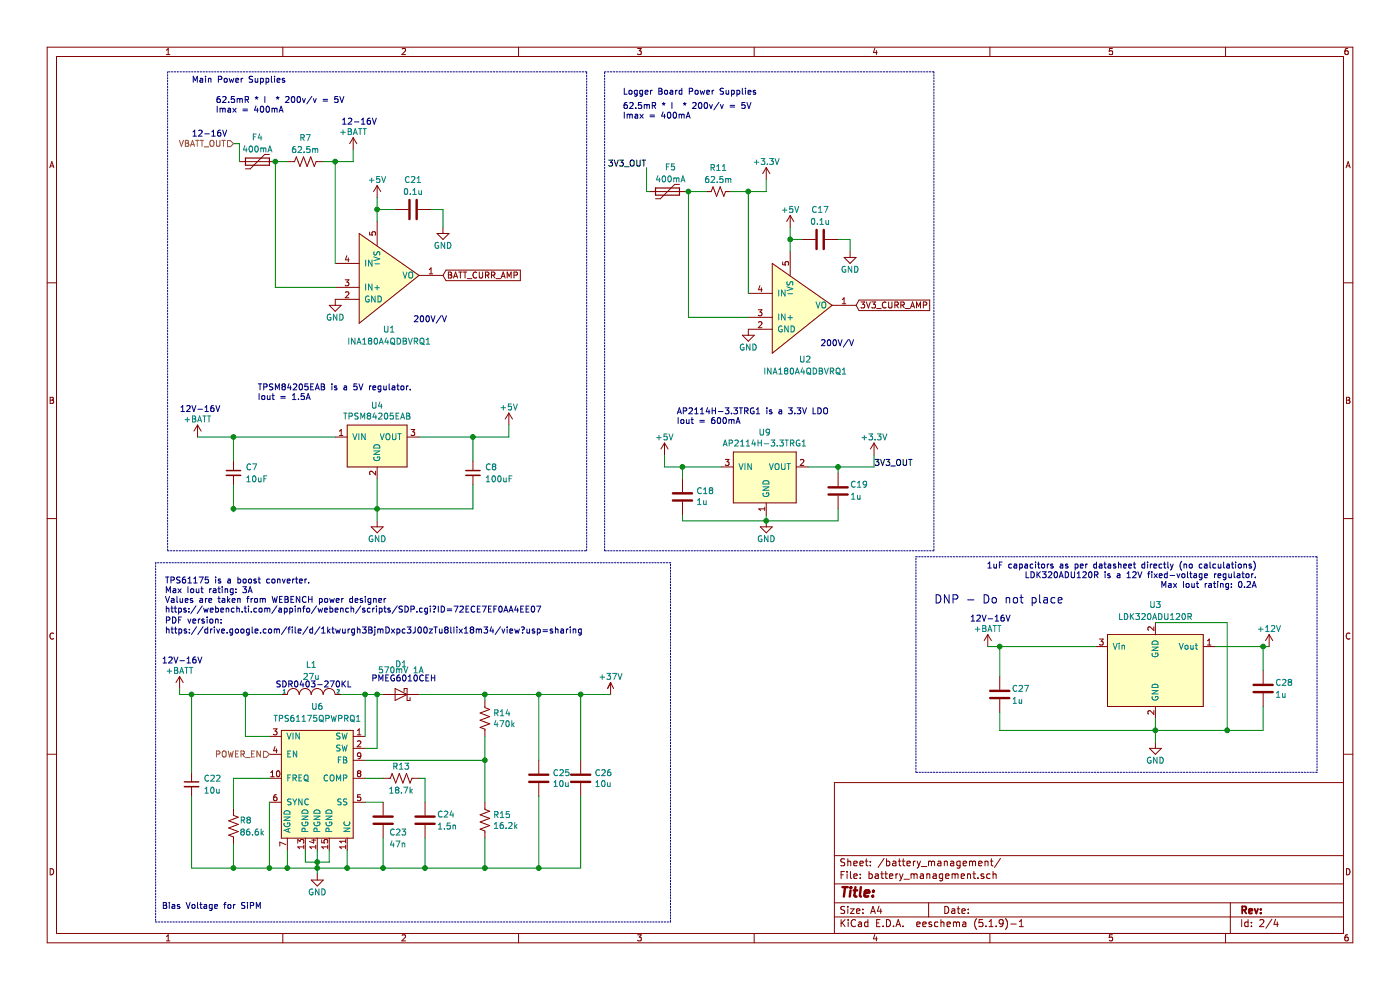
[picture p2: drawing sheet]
EESchema Schematic File Version 4
EELAYER 30 0
EELAYER END
$Descr A4 11693 8268
encoding utf-8
Sheet 2 4
Title ""
Date ""
Rev ""
Comp ""
Comment1 ""
Comment2 ""
Comment3 ""
Comment4 ""
$EndDescr
Text Notes 5200 800  0    50   ~ 0
Logger Board Power Supplies
Wire Notes Line
	7650 4650 11000 4650
Text Notes 5200 1000 0    50   ~ 0
62.5mR * I  * 200v/v = 5V\nImax = 400mA
Text Notes 6850 2900 0    50   ~ 0
200V/V
$Comp
L power:GND #PWR036
U 1 1
P 6400 4350
F 0 "#PWR036" H 6400 4100 50  0001 C CNN
F 1 "GND" H 6400 4200 50  0000 C CNN
F 2 "" H 6400 4350 50  0001 C CNN
F 3 "" H 6400 4350 50  0001 C CNN
	1    6400 4350
	1    0    0    -1  
$EndComp
$Comp
L Device:C C19
U 1 1
P 7000 4100
F 0 "C19" H 6900 4050 50  0000 R CNN
F 1 "1u" H 6900 4150 50  0000 R CNN
F 2 "Capacitor_SMD:C_0805_2012Metric_Pad1.15x1.40mm_HandSolder" H 7038 3950 50  0001 C CNN
F 3 "~" H 7000 4100 50  0001 C CNN
	1    7000 4100
	-1   0    0    1   
$EndComp
$Comp
L Device:C C18
U 1 1
P 5700 4150
F 0 "C18" H 5585 4104 50  0000 R CNN
F 1 "1u" H 5585 4195 50  0000 R CNN
F 2 "Capacitor_SMD:C_0805_2012Metric_Pad1.15x1.40mm_HandSolder" H 5738 4000 50  0001 C CNN
F 3 "~" H 5700 4150 50  0001 C CNN
	1    5700 4150
	-1   0    0    1   
$EndComp
$Comp
L power:GND #PWR031
U 1 1
P 7100 2100
F 0 "#PWR031" H 7100 1850 50  0001 C CNN
F 1 "GND" H 7100 1950 50  0000 C CNN
F 2 "" H 7100 2100 50  0001 C CNN
F 3 "" H 7100 2100 50  0001 C CNN
	1    7100 2100
	1    0    0    -1  
$EndComp
$Comp
L Device:C C17
U 1 1
P 6850 2000
F 0 "C17" V 6600 2000 50  0000 C CNN
F 1 "0.1u" V 6700 2000 50  0000 C CNN
F 2 "Capacitor_SMD:C_0805_2012Metric_Pad1.15x1.40mm_HandSolder" H 6888 1850 50  0001 C CNN
F 3 "~" H 6850 2000 50  0001 C CNN
	1    6850 2000
	0    1    1    0   
$EndComp
Text GLabel 7150 2550 2    50   Input ~ 0
3V3_CURR_AMP
$Comp
L power:GND #PWR027
U 1 1
P 6250 2750
F 0 "#PWR027" H 6250 2500 50  0001 C CNN
F 1 "GND" H 6250 2600 50  0000 C CNN
F 2 "" H 6250 2750 50  0001 C CNN
F 3 "" H 6250 2750 50  0001 C CNN
	1    6250 2750
	1    0    0    -1  
$EndComp
$Comp
L payload2020_custom:+37V #PWR?01
U 1 1
P 5100 5750
F 0 "#PWR?01" H 5100 5750 50  0001 C CNN
F 1 "+37V" H 5100 5850 50  0000 C CNN
F 2 "" H 5100 5750 50  0001 C CNN
F 3 "" H 5100 5750 50  0001 C CNN
	1    5100 5750
	1    0    0    -1  
$EndComp
$Comp
L payload2020_custom:TPS61175QPWPRQ1 U6
U 1 1
P 2650 6450
F 0 "U6" H 2650 7000 50  0000 C CNN
F 1 "TPS61175QPWPRQ1" H 2650 6900 50  0000 C CNN
F 2 "" H 2650 6450 50  0001 C CNN
F 3 "https://www.ti.com/lit/ds/symlink/tps61175.pdf?ts=1620964494413&ref_url=https%253A%252F%252Fwww.ti.com%252Fproduct%252FTPS61175" H 2650 6450 50  0001 C CNN
	1    2650 6450
	1    0    0    -1  
$EndComp
Text Notes 2300 5750 0    50   ~ 0
SDR0403-270KL\n
$Comp
L pspice:INDUCTOR L1
U 1 1
P 2600 5800
F 0 "L1" H 2600 6050 50  0000 C CNN
F 1 "27u" H 2600 5950 50  0000 C CNN
F 2 "" H 2600 5800 50  0001 C CNN
F 3 "~" H 2600 5800 50  0001 C CNN
	1    2600 5800
	1    0    0    -1  
$EndComp
Text Notes 3100 5700 0    50   ~ 0
PMEG6010CEH
$Comp
L Diode:PMEG6010CEH D1
U 1 1
P 3350 5800
F 0 "D1" H 3350 5550 50  0000 C CNN
F 1 "570mV 1A" H 3350 5600 50  0000 C CNN
F 2 "Diode_SMD:D_SOD-123F" H 3350 5625 50  0001 C CNN
F 3 "https://assets.nexperia.com/documents/data-sheet/PMEG6010CEH_PMEG6010CEJ.pdf" H 3350 5800 50  0001 C CNN
	1    3350 5800
	-1   0    0    1   
$EndComp
Wire Wire Line
	1950 4050 1950 4250
Connection ~ 1950 3650
Wire Wire Line
	1950 3650 1950 3850
Wire Wire Line
	1650 3650 1950 3650
Text Notes 10500 5000 2    50   ~ 0
1uF capacitors as per datasheet directly (no calculations)\nLDK320ADU120R is a 12V fixed-voltage regulator.\nMax Iout rating: 0.2A\n\n
Text Notes 8100 5200 0    50   ~ 0
12V-16V
Text Notes 1375 5300 0    51   ~ 0
PDF version:\nhttps://drive.google.com/file/d/1ktwurgh3BjmDxpc3J00zTu8lIix18m34/view?usp=sharing
$Comp
L Device:C C26
U 1 1
P 4850 6500
F 0 "C26" H 4965 6546 50  0000 L CNN
F 1 "10u" H 4965 6455 50  0000 L CNN
F 2 "" H 4888 6350 50  0001 C CNN
F 3 "~" H 4850 6500 50  0001 C CNN
	1    4850 6500
	1    0    0    -1  
$EndComp
$Comp
L Device:R_US R15
U 1 1
P 4050 6850
F 0 "R15" H 4118 6896 50  0000 L CNN
F 1 "16.2k" H 4118 6805 50  0000 L CNN
F 2 "" V 4090 6840 50  0001 C CNN
F 3 "~" H 4050 6850 50  0001 C CNN
	1    4050 6850
	1    0    0    -1  
$EndComp
$Comp
L Device:R_US R8
U 1 1
P 1950 6900
F 0 "R8" H 2000 6950 50  0000 L CNN
F 1 "86.6k" H 2000 6850 50  0000 L CNN
F 2 "" V 1990 6890 50  0001 C CNN
F 3 "~" H 1950 6900 50  0001 C CNN
	1    1950 6900
	1    0    0    -1  
$EndComp
$Comp
L Device:C C23
U 1 1
P 3200 6850
F 0 "C23" H 3250 6750 50  0000 L CNN
F 1 "47n" H 3250 6650 50  0000 L CNN
F 2 "" H 3238 6700 50  0001 C CNN
F 3 "~" H 3200 6850 50  0001 C CNN
	1    3200 6850
	1    0    0    -1  
$EndComp
$Comp
L Device:C C24
U 1 1
P 3550 6850
F 0 "C24" H 3650 6900 50  0000 L CNN
F 1 "1.5n" H 3650 6800 50  0000 L CNN
F 2 "" H 3588 6700 50  0001 C CNN
F 3 "~" H 3550 6850 50  0001 C CNN
	1    3550 6850
	1    0    0    -1  
$EndComp
$Comp
L Device:R_US R13
U 1 1
P 3350 6500
F 0 "R13" V 3250 6500 50  0000 C CNN
F 1 "18.7k" V 3450 6500 50  0000 C CNN
F 2 "" V 3390 6490 50  0001 C CNN
F 3 "~" H 3350 6500 50  0001 C CNN
	1    3350 6500
	0    1    1    0   
$EndComp
$Comp
L Device:R_US R14
U 1 1
P 4050 6000
F 0 "R14" H 4118 6046 50  0000 L CNN
F 1 "470k" H 4118 5955 50  0000 L CNN
F 2 "" V 4090 5990 50  0001 C CNN
F 3 "~" H 4050 6000 50  0001 C CNN
	1    4050 6000
	1    0    0    -1  
$EndComp
Text Notes 7800 5050 0    69   ~ 0
DNP - Do not place
Text Notes 1375 5125 0    50   ~ 0
TPS61175 is a boost converter.\nMax Iout rating: 3A\nValues are taken from WEBENCH power designer\nhttps://webench.ti.com/appinfo/webench/scripts/SDP.cgi?ID=72ECE7EF0AA4EE07
$Comp
L Device:C C28
U 1 1
P 10550 5750
F 0 "C28" H 10650 5800 50  0000 L CNN
F 1 "1u" H 10650 5700 50  0000 L CNN
F 2 "" H 10588 5600 50  0001 C CNN
F 3 "~" H 10550 5750 50  0001 C CNN
	1    10550 5750
	1    0    0    -1  
$EndComp
$Comp
L power:GND #PWR033
U 1 1
P 9650 6200
F 0 "#PWR033" H 9650 5950 50  0001 C CNN
F 1 "GND" H 9650 6050 50  0000 C CNN
F 2 "" H 9650 6200 50  0001 C CNN
F 3 "" H 9650 6200 50  0001 C CNN
	1    9650 6200
	1    0    0    -1  
$EndComp
$Comp
L Device:C C27
U 1 1
P 8350 5800
F 0 "C27" H 8450 5850 50  0000 L CNN
F 1 "1u" H 8450 5750 50  0000 L CNN
F 2 "" H 8388 5650 50  0001 C CNN
F 3 "~" H 8350 5800 50  0001 C CNN
	1    8350 5800
	1    0    0    -1  
$EndComp
$Comp
L Device:C_Small C7
U 1 1
P 1950 3950
F 0 "C7" H 2050 4000 50  0000 L CNN
F 1 "10uF" H 2050 3900 50  0000 L CNN
F 2 "" H 1950 3950 50  0001 C CNN
F 3 "~" H 1950 3950 50  0001 C CNN
	1    1950 3950
	1    0    0    -1  
$EndComp
Text Notes 5650 3550 0    50   ~ 0
AP2114H-3.3TRG1 is a 3.3V LDO\nIout = 600mA
$Comp
L power:+BATT #PWR024
U 1 1
P 1650 3650
F 0 "#PWR024" H 1650 3500 50  0001 C CNN
F 1 "+BATT" H 1650 3800 50  0000 C CNN
F 2 "" H 1650 3650 50  0001 C CNN
F 3 "" H 1650 3650 50  0001 C CNN
	1    1650 3650
	1    0    0    -1  
$EndComp
$Comp
L power:+BATT #PWR025
U 1 1
P 8250 5400
F 0 "#PWR025" H 8250 5250 50  0001 C CNN
F 1 "+BATT" H 8250 5550 50  0000 C CNN
F 2 "" H 8250 5400 50  0001 C CNN
F 3 "" H 8250 5400 50  0001 C CNN
	1    8250 5400
	1    0    0    -1  
$EndComp
$Comp
L power:+BATT #PWR022
U 1 1
P 1500 5750
F 0 "#PWR022" H 1500 5600 50  0001 C CNN
F 1 "+BATT" H 1500 5900 50  0000 C CNN
F 2 "" H 1500 5750 50  0001 C CNN
F 3 "" H 1500 5750 50  0001 C CNN
	1    1500 5750
	1    0    0    -1  
$EndComp
$Comp
L power:+12V #PWR037
U 1 1
P 10600 5400
F 0 "#PWR037" H 10600 5250 50  0001 C CNN
F 1 "+12V" H 10600 5550 50  0000 C CNN
F 2 "" H 10600 5400 50  0001 C CNN
F 3 "" H 10600 5400 50  0001 C CNN
	1    10600 5400
	1    0    0    -1  
$EndComp
Text Notes 1500 3450 0    50   ~ 0
12V-16V
Text Notes 1350 5550 0    50   ~ 0
12V-16V
Text Label 5400 1400 2    50   ~ 0
3V3_OUT
$Comp
L power:+3.3V #PWR050
U 1 1
P 6400 1500
F 0 "#PWR050" H 6400 1350 50  0001 C CNN
F 1 "+3.3V" H 6400 1650 50  0000 C CNN
F 2 "" H 6400 1500 50  0001 C CNN
F 3 "" H 6400 1500 50  0001 C CNN
	1    6400 1500
	1    0    0    -1  
$EndComp
$Comp
L payload2020_custom:INA180 U1
U 1 1
P 3300 2300
F 0 "U1" H 3250 1850 50  0000 C CNN
F 1 "INA180A4QDBVRQ1" H 3250 1750 50  0000 C CNN
F 2 "" H 3300 2300 50  0001 C CNN
F 3 "https://www.ti.com/lit/ds/symlink/ina180.pdf?ts=1621969218968&ref_url=https%253A%252F%252Fwww.google.com%252F" H 3300 2300 50  0001 C CNN
	1    3300 2300
	1    0    0    -1  
$EndComp
Text Notes 1800 950  0    50   ~ 0
62.5mR * I  * 200v/v = 5V\nImax = 400mA
Text Notes 3450 2700 0    50   ~ 0
200V/V
$Comp
L power:GND #PWR049
U 1 1
P 3700 1900
F 0 "#PWR049" H 3700 1650 50  0001 C CNN
F 1 "GND" H 3700 1750 50  0000 C CNN
F 2 "" H 3700 1900 50  0001 C CNN
F 3 "" H 3700 1900 50  0001 C CNN
	1    3700 1900
	1    0    0    -1  
$EndComp
$Comp
L Device:C C21
U 1 1
P 3450 1750
F 0 "C21" V 3200 1750 50  0000 C CNN
F 1 "0.1u" V 3300 1750 50  0000 C CNN
F 2 "Capacitor_SMD:C_0805_2012Metric_Pad1.15x1.40mm_HandSolder" H 3488 1600 50  0001 C CNN
F 3 "~" H 3450 1750 50  0001 C CNN
	1    3450 1750
	0    1    1    0   
$EndComp
$Comp
L power:GND #PWR041
U 1 1
P 2800 2500
F 0 "#PWR041" H 2800 2250 50  0001 C CNN
F 1 "GND" H 2800 2350 50  0000 C CNN
F 2 "" H 2800 2500 50  0001 C CNN
F 3 "" H 2800 2500 50  0001 C CNN
	1    2800 2500
	1    0    0    -1  
$EndComp
$Comp
L power:+BATT #PWR042
U 1 1
P 2950 1250
F 0 "#PWR042" H 2950 1100 50  0001 C CNN
F 1 "+BATT" H 2950 1400 50  0000 C CNN
F 2 "" H 2950 1250 50  0001 C CNN
F 3 "" H 2950 1250 50  0001 C CNN
	1    2950 1250
	1    0    0    -1  
$EndComp
Text Notes 1600 1150 0    50   ~ 0
12-16V
Text Notes 2850 1050 0    50   ~ 0
12-16V
Text Notes 1600 700  0    50   ~ 0
Main Power Supplies
$Comp
L power:+5V #PWR044
U 1 1
P 3150 1650
F 0 "#PWR044" H 3150 1500 50  0001 C CNN
F 1 "+5V" H 3150 1800 50  0000 C CNN
F 2 "" H 3150 1650 50  0001 C CNN
F 3 "" H 3150 1650 50  0001 C CNN
	1    3150 1650
	1    0    0    -1  
$EndComp
Wire Notes Line
	1300 4700 1300 7700
Wire Notes Line
	1300 7700 5600 7700
Wire Notes Line
	5600 7700 5600 4700
Wire Notes Line
	5600 4700 1300 4700
Text Notes 1350 7600 0    50   ~ 0
Bias Voltage for SiPM
Text GLabel 3700 2300 2    50   Input ~ 0
BATT_CURR_AMP
Text HLabel 1950 1200 0    50   Input ~ 0
VBATT_OUT
Text Label 7300 3900 0    50   ~ 0
3V3_OUT
$Comp
L Device:C_Small C22
U 1 1
P 1600 6550
F 0 "C22" H 1700 6600 50  0000 L CNN
F 1 "10u" H 1700 6500 50  0000 L CNN
F 2 "" H 1600 6550 50  0001 C CNN
F 3 "~" H 1600 6550 50  0001 C CNN
	1    1600 6550
	1    0    0    -1  
$EndComp
$Comp
L Device:C C25
U 1 1
P 4500 6500
F 0 "C25" H 4615 6546 50  0000 L CNN
F 1 "10u" H 4615 6455 50  0000 L CNN
F 2 "" H 4538 6350 50  0001 C CNN
F 3 "~" H 4500 6500 50  0001 C CNN
	1    4500 6500
	1    0    0    -1  
$EndComp
$Comp
L Device:R_US R7
U 1 1
P 2550 1350
F 0 "R7" V 2350 1350 50  0000 C CNN
F 1 "62.5m" V 2450 1350 50  0000 C CNN
F 2 "" V 2590 1340 50  0001 C CNN
F 3 "~" H 2550 1350 50  0001 C CNN
	1    2550 1350
	0    1    1    0   
$EndComp
$Comp
L power:+5V #PWR030
U 1 1
P 6600 1900
F 0 "#PWR030" H 6600 1750 50  0001 C CNN
F 1 "+5V" H 6600 2050 50  0000 C CNN
F 2 "" H 6600 1900 50  0001 C CNN
F 3 "" H 6600 1900 50  0001 C CNN
	1    6600 1900
	1    0    0    -1  
$EndComp
Wire Wire Line
	5400 1400 5400 1600
Wire Wire Line
	5400 1600 5425 1600
$Comp
L power:+5V #PWR034
U 1 1
P 5550 3800
F 0 "#PWR034" H 5550 3650 50  0001 C CNN
F 1 "+5V" H 5550 3950 50  0000 C CNN
F 2 "" H 5550 3800 50  0001 C CNN
F 3 "" H 5550 3800 50  0001 C CNN
	1    5550 3800
	1    0    0    -1  
$EndComp
$Comp
L Device:C_Small C8
U 1 1
P 3950 3950
F 0 "C8" H 4050 4000 50  0000 L CNN
F 1 "100uF" H 4050 3900 50  0000 L CNN
F 2 "" H 3950 3950 50  0001 C CNN
F 3 "~" H 3950 3950 50  0001 C CNN
	1    3950 3950
	1    0    0    -1  
$EndComp
$Comp
L power:GND #PWR032
U 1 1
P 3150 4350
F 0 "#PWR032" H 3150 4100 50  0001 C CNN
F 1 "GND" H 3150 4200 50  0000 C CNN
F 2 "" H 3150 4350 50  0001 C CNN
F 3 "" H 3150 4350 50  0001 C CNN
	1    3150 4350
	1    0    0    -1  
$EndComp
$Comp
L power:+5V #PWR063
U 1 1
P 4250 3550
F 0 "#PWR063" H 4250 3400 50  0001 C CNN
F 1 "+5V" H 4250 3700 50  0000 C CNN
F 2 "" H 4250 3550 50  0001 C CNN
F 3 "" H 4250 3550 50  0001 C CNN
	1    4250 3550
	1    0    0    -1  
$EndComp
$Comp
L power:+3.3V #PWR010
U 1 1
P 7300 3800
F 0 "#PWR010" H 7300 3650 50  0001 C CNN
F 1 "+3.3V" H 7300 3950 50  0000 C CNN
F 2 "" H 7300 3800 50  0001 C CNN
F 3 "" H 7300 3800 50  0001 C CNN
	1    7300 3800
	1    0    0    -1  
$EndComp
Text HLabel 2250 6300 0    50   Input ~ 0
POWER_EN
Text Notes 2150 3350 0    50   ~ 0
TPSM84205EAB is a 5V regulator.\nIout = 1.5A
$Comp
L payload2020_custom:LDK320ADU120R U3
U 1 1
P 9650 5700
F 0 "U3" H 9650 6350 50  0000 C CNN
F 1 "LDK320ADU120R" H 9650 6250 50  0000 C CNN
F 2 "" H 9650 5700 50  0001 C CNN
F 3 "https://www.st.com/resource/en/datasheet/ldk320.pdf" H 9650 5700 50  0001 C CNN
	1    9650 5700
	1    0    0    -1  
$EndComp
Wire Wire Line
	10150 5400 10550 5400
Wire Wire Line
	10550 5400 10550 5600
Connection ~ 10550 5400
Wire Wire Line
	10550 5400 10600 5400
Wire Wire Line
	9650 6000 9650 6100
Wire Wire Line
	9650 6100 10250 6100
Wire Wire Line
	10550 6100 10550 5900
Connection ~ 9650 6100
Wire Wire Line
	9650 6100 9650 6200
Wire Wire Line
	9650 5200 10250 5200
Wire Wire Line
	10250 5200 10250 6100
Connection ~ 10250 6100
Wire Wire Line
	10250 6100 10550 6100
Wire Wire Line
	8350 5650 8350 5400
Wire Wire Line
	8350 5400 9150 5400
Wire Wire Line
	8250 5400 8350 5400
Connection ~ 8350 5400
Wire Wire Line
	8350 5950 8350 6100
Wire Wire Line
	8350 6100 9650 6100
Wire Notes Line
	11000 4650 11000 6450
Wire Notes Line
	11000 6450 7650 6450
Wire Notes Line
	7650 6450 7650 4650
Wire Notes Line
	7800 600  7800 4600
Wire Notes Line
	7800 4600 5050 4600
Wire Notes Line
	5050 4600 5050 600 
Wire Notes Line
	5050 600  7800 600 
Wire Notes Line
	4900 4600 4900 600 
Wire Notes Line
	4900 600  1400 600 
Wire Notes Line
	1400 600  1400 4600
Wire Notes Line
	1400 4600 4900 4600
Wire Wire Line
	6750 3900 7000 3900
Wire Wire Line
	7300 3900 7300 3800
Wire Wire Line
	7000 3900 7000 3950
Connection ~ 7000 3900
Wire Wire Line
	7000 3900 7300 3900
Wire Wire Line
	5550 3800 5550 3900
Wire Wire Line
	5550 3900 5700 3900
Wire Wire Line
	5700 4000 5700 3900
Connection ~ 5700 3900
Wire Wire Line
	7000 2000 7100 2000
Wire Wire Line
	7100 2000 7100 2100
Wire Wire Line
	6700 2000 6600 2000
Wire Wire Line
	6600 2000 6600 2100
Wire Wire Line
	6600 1900 6600 2000
Connection ~ 6600 2000
$Comp
L Device:Polyfuse F5
U 1 1
P 5575 1600
F 0 "F5" V 5775 1575 50  0000 C CNN
F 1 "400mA" V 5675 1575 50  0000 C CNN
F 2 "" H 5625 1400 50  0001 L CNN
F 3 "~" H 5575 1600 50  0001 C CNN
	1    5575 1600
	0    -1   -1   0   
$EndComp
$Comp
L payload2020_custom:INA180 U2
U 1 1
P 6750 2550
F 0 "U2" H 6725 2100 50  0000 C CNN
F 1 "INA180A4QDBVRQ1" H 6725 2000 50  0000 C CNN
F 2 "" H 6750 2550 50  0001 C CNN
F 3 "https://www.ti.com/lit/ds/symlink/ina180.pdf?ts=1621969218968&ref_url=https%253A%252F%252Fwww.google.com%252F" H 6750 2550 50  0001 C CNN
	1    6750 2550
	1    0    0    -1  
$EndComp
$Comp
L Device:R_Small_US R11
U 1 1
P 6000 1600
F 0 "R11" V 5800 1600 50  0000 C CNN
F 1 "62.5m" V 5900 1600 50  0000 C CNN
F 2 "" H 6000 1600 50  0001 C CNN
F 3 "~" H 6000 1600 50  0001 C CNN
	1    6000 1600
	0    1    1    0   
$EndComp
Wire Wire Line
	6400 1500 6400 1600
Wire Wire Line
	6400 1600 6250 1600
Wire Wire Line
	5900 1600 5750 1600
Wire Wire Line
	5750 1600 5750 2650
Wire Wire Line
	5750 2650 6250 2650
Connection ~ 5750 1600
Wire Wire Line
	5750 1600 5725 1600
Wire Wire Line
	6250 2450 6250 1600
Connection ~ 6250 1600
Wire Wire Line
	6250 1600 6100 1600
$Comp
L Device:Polyfuse F4
U 1 1
P 2150 1350
F 0 "F4" V 2350 1350 50  0000 C CNN
F 1 "400mA" V 2250 1350 50  0000 C CNN
F 2 "" H 2200 1150 50  0001 L CNN
F 3 "~" H 2150 1350 50  0001 C CNN
	1    2150 1350
	0    -1   -1   0   
$EndComp
Wire Wire Line
	1950 1200 2000 1200
Wire Wire Line
	2000 1200 2000 1350
Wire Wire Line
	2300 1350 2400 1350
Wire Wire Line
	2950 1250 2950 1350
Wire Wire Line
	2800 2400 2300 2400
Wire Wire Line
	2300 2400 2300 1350
Connection ~ 2300 1350
Wire Wire Line
	2950 1350 2800 1350
Wire Wire Line
	2800 1350 2800 2200
Connection ~ 2800 1350
Wire Wire Line
	2800 1350 2700 1350
Wire Wire Line
	3600 1750 3700 1750
Wire Wire Line
	3700 1750 3700 1900
Wire Wire Line
	3150 1850 3150 1750
Wire Wire Line
	3150 1650 3150 1750
Connection ~ 3150 1750
Wire Wire Line
	3150 1750 3300 1750
Wire Wire Line
	1950 3650 2800 3650
Wire Wire Line
	1950 4250 3150 4250
Wire Wire Line
	3150 4250 3150 4000
Connection ~ 1950 4250
Wire Wire Line
	1950 4250 1950 4275
Wire Wire Line
	3150 4250 3150 4350
Connection ~ 3150 4250
Wire Wire Line
	3500 3650 3950 3650
Wire Wire Line
	4250 3650 4250 3550
Wire Wire Line
	3950 3650 3950 3850
Connection ~ 3950 3650
Wire Wire Line
	3950 3650 4250 3650
Wire Wire Line
	3950 4050 3950 4250
Wire Wire Line
	3950 4250 3150 4250
$Comp
L power:GND #PWR028
U 1 1
P 2650 7300
F 0 "#PWR028" H 2650 7050 50  0001 C CNN
F 1 "GND" H 2650 7150 50  0000 C CNN
F 2 "" H 2650 7300 50  0001 C CNN
F 3 "" H 2650 7300 50  0001 C CNN
	1    2650 7300
	1    0    0    -1  
$EndComp
Wire Wire Line
	2550 7100 2550 7200
Wire Wire Line
	2550 7200 2650 7200
Wire Wire Line
	2750 7200 2750 7100
Wire Wire Line
	2650 7100 2650 7200
Connection ~ 2650 7200
Wire Wire Line
	2650 7200 2750 7200
Wire Wire Line
	2650 7300 2650 7250
Wire Wire Line
	2400 7100 2400 7250
Wire Wire Line
	2400 7250 2650 7250
Connection ~ 2650 7250
Wire Wire Line
	2650 7250 2650 7200
Wire Wire Line
	2250 6700 2250 7250
Wire Wire Line
	2250 7250 2400 7250
Connection ~ 2400 7250
Wire Wire Line
	1950 6750 1950 6500
Wire Wire Line
	1950 6500 2250 6500
Wire Wire Line
	1950 7050 1950 7250
Wire Wire Line
	1950 7250 2250 7250
Connection ~ 2250 7250
Wire Wire Line
	3550 7000 3550 7250
Wire Wire Line
	3550 7250 3200 7250
Wire Wire Line
	3200 7000 3200 7250
Connection ~ 3200 7250
Wire Wire Line
	3200 7250 2900 7250
Wire Wire Line
	2900 7100 2900 7250
Connection ~ 2900 7250
Wire Wire Line
	2900 7250 2650 7250
Wire Wire Line
	3050 6700 3200 6700
Wire Wire Line
	3050 6500 3200 6500
Wire Wire Line
	3550 6500 3550 6700
Wire Wire Line
	3500 6500 3550 6500
Wire Wire Line
	1950 7250 1600 7250
Wire Wire Line
	1600 7250 1600 6650
Connection ~ 1950 7250
Wire Wire Line
	1500 5750 1500 5800
Wire Wire Line
	2350 5800 2050 5800
Wire Wire Line
	1600 5800 1600 6450
Connection ~ 1600 5800
Wire Wire Line
	1600 5800 1500 5800
Wire Wire Line
	2250 6150 2050 6150
Wire Wire Line
	2050 6150 2050 5800
Connection ~ 2050 5800
Wire Wire Line
	2050 5800 1600 5800
Wire Wire Line
	2850 5800 3050 5800
Wire Wire Line
	3050 6150 3050 5800
Connection ~ 3050 5800
Wire Wire Line
	3050 5800 3150 5800
Wire Wire Line
	3150 5800 3150 6250
Wire Wire Line
	3150 6250 3050 6250
Connection ~ 3150 5800
Wire Wire Line
	3150 5800 3200 5800
Wire Wire Line
	3500 5800 4050 5800
Wire Wire Line
	4050 5800 4050 5850
Wire Wire Line
	4050 5800 4500 5800
Connection ~ 4050 5800
Wire Wire Line
	4850 5800 4850 6350
Connection ~ 4850 5800
Wire Wire Line
	4850 5800 5100 5800
Wire Wire Line
	4500 6350 4500 5800
Connection ~ 4500 5800
Wire Wire Line
	4500 5800 4850 5800
Wire Wire Line
	4050 6700 4050 6350
Wire Wire Line
	3050 6350 4050 6350
Connection ~ 4050 6350
Wire Wire Line
	4050 6350 4050 6150
Wire Wire Line
	4850 6650 4850 7250
Wire Wire Line
	3550 7250 4050 7250
Wire Wire Line
	4050 7250 4050 7000
Connection ~ 3550 7250
Wire Wire Line
	4050 7250 4500 7250
Connection ~ 4050 7250
Wire Wire Line
	4500 6650 4500 7250
Connection ~ 4500 7250
Wire Wire Line
	4500 7250 4850 7250
$Comp
L payload2020_custom:TPSM84205EAB U4
U 1 1
P 3150 3700
F 0 "U4" H 3150 4015 50  0000 C CNN
F 1 "TPSM84205EAB" H 3150 3924 50  0000 C CNN
F 2 "" H 3150 3700 50  0001 C CNN
F 3 "https://www.ti.com/lit/ds/symlink/tpsm84203.pdf?HQS=dis-dk-null-digikeymode-dsf-pf-null-wwe&ts=1622673632958" H 3150 3700 50  0001 C CNN
	1    3150 3700
	1    0    0    -1  
$EndComp
Wire Wire Line
	5700 4300 5700 4350
Wire Wire Line
	5700 4350 6400 4350
Wire Wire Line
	7000 4350 7000 4250
Connection ~ 6400 4350
Wire Wire Line
	5700 3900 6025 3900
$Comp
L payload2020_custom:AP2114H-3.3TRG1 U9
U 1 1
P 6400 3850
F 0 "U9" H 6387 4090 50  0000 C CNN
F 1 "AP2114H-3.3TRG1" H 6387 3999 50  0000 C CNN
F 2 "" H 6400 3850 50  0001 C CNN
F 3 "https://www.diodes.com/assets/Datasheets/AP2114.pdf" H 6400 3850 50  0001 C CNN
	1    6400 3850
	1    0    0    -1  
$EndComp
Wire Wire Line
	6400 4300 6400 4350
Wire Wire Line
	6400 4350 7000 4350
$EndSCHEMATC
